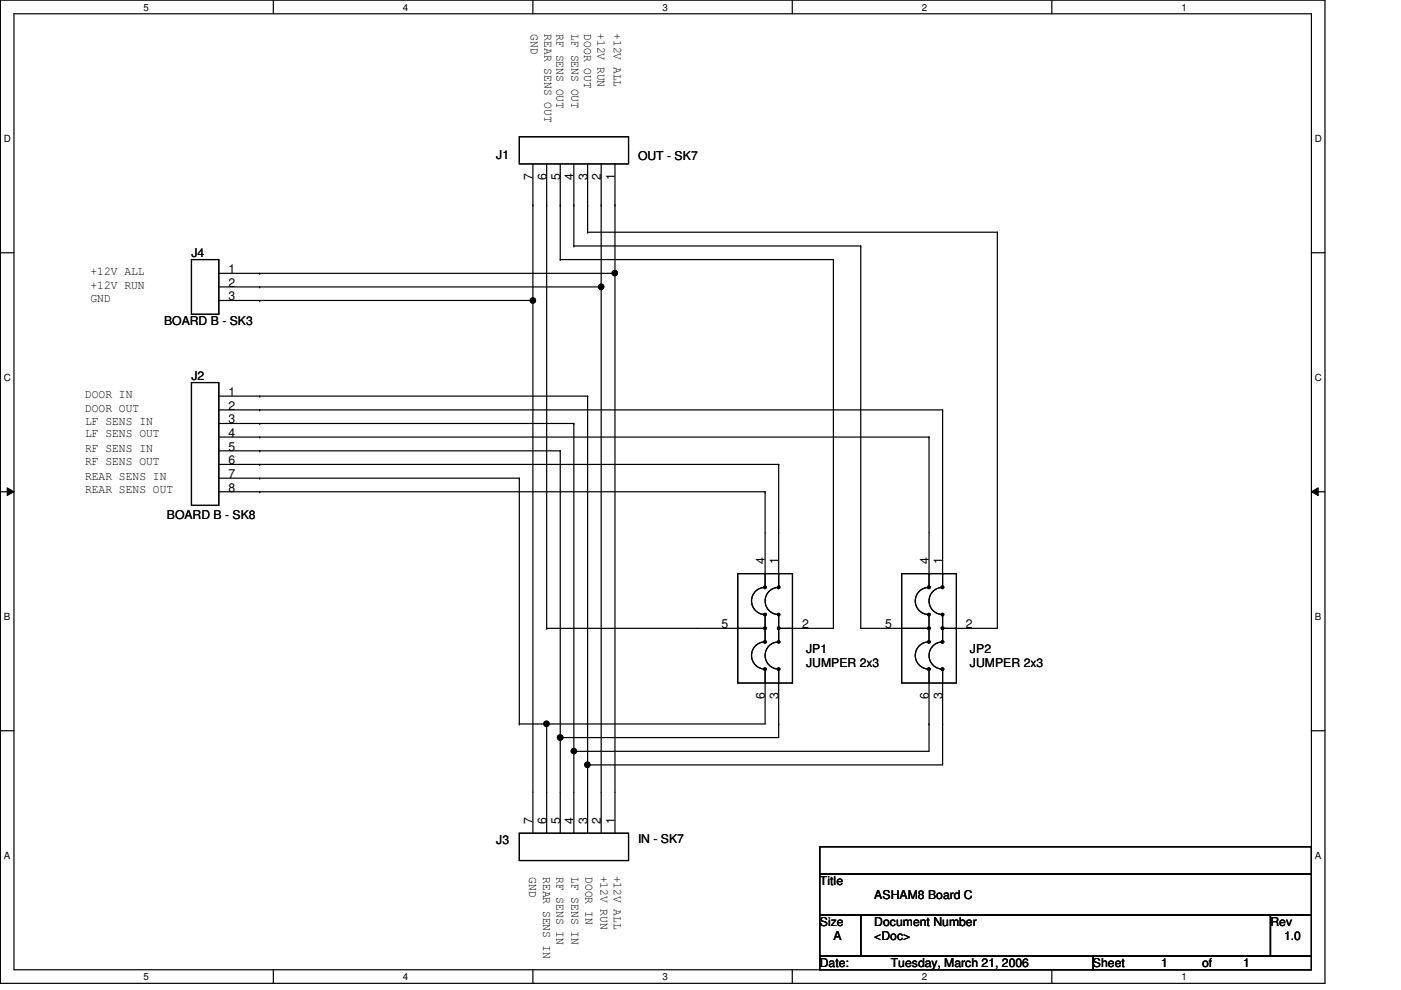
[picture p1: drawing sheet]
<svg xmlns="http://www.w3.org/2000/svg" width="297mm" height="210mm" viewBox="0 0 297 210" stroke-linecap="round" stroke-linejoin="round" font-family="sans-serif">
<path d="M.1 0h280.8v208.5h-280.8zM3 2.9h275v202.7h-275z" fill="none" stroke="#000" stroke-width=".25"/>
<g fill="#fff">
<path d="M30.4 .3h1.2v2.4h-1.2z"/>
<path d="M30.4 205.9h1.2v2.3h-1.2z"/>
</g>
<path d="M58 0v2.9M58 205.6v2.9" fill="none" stroke="#000" stroke-width=".25"/>
<g fill="#fff">
<path d="M85.4 .3h1.2v2.4h-1.2z"/>
<path d="M85.4 205.9h1.2v2.3h-1.2z"/>
</g>
<path d="M113 0v2.9M113 205.6v2.9" fill="none" stroke="#000" stroke-width=".25"/>
<g fill="#fff">
<path d="M140.5 .3h1.1v2.4h-1.1z"/>
<path d="M140.5 205.9h1.1v2.3h-1.1z"/>
</g>
<path d="M168 0v2.9M168 205.6v2.9" fill="none" stroke="#000" stroke-width=".25"/>
<g fill="#fff">
<path d="M195.4 .3h1.2v2.4h-1.2z"/>
<path d="M195.4 205.9h1.2v2.3h-1.2z"/>
</g>
<path d="M223 0v2.9M223 205.6v2.9" fill="none" stroke="#000" stroke-width=".25"/>
<g fill="#fff">
<path d="M250.5 .3h1.1v2.4h-1.1z"/>
<path d="M250.5 205.9h1.1v2.3h-1.1z"/>
<path d="M.8 28.2h1.5v2.4h-1.5z"/>
<path d="M278.8 28.2h1.4v2.4h-1.4z"/>
<path d="M.8 78.9h1.5v2.3h-1.5z"/>
<path d="M278.8 78.9h1.4v2.3h-1.4z"/>
</g>
<path d="M.1 53.6h2.9M278 53.6h2.9" fill="none" stroke="#000" stroke-width=".25"/>
<g fill="#fff">
<path d="M.8 129.6h1.4v2.3h-1.4z"/>
<path d="M278.8 129.6h1.3v2.3h-1.3z"/>
</g>
<path d="M.1 104.3h2.9M278 104.3h2.9" fill="none" stroke="#000" stroke-width=".25"/>
<path d="M1.5 103.4l1.5 .9-1.5 .8zM278 104.3l1.5-.9v1.7z" fill="#000"/>
<path d="M1.5 103.4l1.5 .9-1.5 .8zM278 104.3l1.5-.9v1.7z" fill="none" stroke="#000" stroke-width=".21"/>
<g fill="#fff">
<path d="M.8 180.3h1.4v2.3h-1.4z"/>
<path d="M278.8 180.3h1.3v2.3h-1.3z"/>
</g>
<g fill="none" stroke="#000" stroke-width=".25">
<path d="M110.1 29h23.2v5.8h-23.2zM113 34.8v141.9M115.9 34.8v98.4M118.8 34.8v20.2M121.7 34.8v17.4M124.6 34.8v14.4M127.5 34.8v141.9M130.4 34.8v141.9M40.6 55h5.8v11.6h-5.8zM46.4 58h84M55.1 58h.1M113 43.5h.1"/>
<path d="M115.9 43.5h.1M118.8 43.5h.1M118.8 55h.1M118.8 55h57.9M121.7 43.5h.1M121.7 52.2h.1M121.7 52.2h60.8M124.6 49.2h.1M124.6 43.5h.1M124.6 49.2h86.9M127.5 43.5h.1M130.4 58h.1"/>
<path d="M130.4 43.5h.1M176.7 55h.1M176.7 55v78.2h-11.6M182.5 52.2h.1M182.5 52.2v81h14.5M211.5 49.2h.1M211.5 49.2v84h-11.6M46.4 63.7h66.6M46.4 60.8h81.1M55.1 63.7h.1M55.1 60.8h.1M113 63.7h.1"/>
<path d="M127.5 60.8h.1M40.6 81.1h5.8v26h-5.8zM46.4 86.9h153.5M46.4 92.7h150.6M46.4 98.5h118.7M46.4 84h78.2M46.4 89.8h75.3M46.4 95.6h72.4M55.1 86.9h.1M55.1 92.7h.1M55.1 98.5h.1M55.1 84h.1"/>
<path d="M55.1 89.8h.1M55.1 95.6h.1M118.8 95.6h.1M118.8 95.6v81.1M121.7 89.8h.1M121.7 89.8v86.9M124.6 84h.1M124.6 84v92.7M165.1 98.5h.1M165.1 98.5v26a2.88 2.88 0 0 0-2.9 2.9 2.88 2.88 0 0 0 2.9 2.9M197 92.7h.1M197 92.7v31.8a2.88 2.88 0 0 0-2.9 2.9 2.88 2.88 0 0 0 2.9 2.9"/>
<path d="M199.9 86.9h.1M199.9 86.9v37.6a2.88 2.88 0 0 0-2.9 2.9 2.88 2.88 0 0 0 2.9 2.9M46.4 104.3h115.8M46.4 101.4h63.7M55.1 104.3h.1M55.1 101.4h.1M110.1 101.4h.1M110.1 101.4v52.1M162.2 104.3h.1M162.2 104.3v20.2a2.88 2.88 0 0 0-2.9 2.9 2.88 2.88 0 0 0 2.9 2.9M115.9 133.2h.1M115.9 133.2h46.3"/>
<path d="M156.4 121.6h11.6v23.2h-11.6zM162.2 130.3h.1M162.2 121.6h.1M162.2 130.3v5.8a2.88 2.88 0 0 0-2.9 2.9 2.88 2.88 0 0 0 2.9 2.9M162.2 133.2h.1M165.1 130.3h.1M165.1 121.6h.1M165.1 130.3v5.8a2.88 2.88 0 0 0-2.9 2.9 2.88 2.88 0 0 0 2.9 2.9M168 133.2h.1M191.2 121.6h11.6v23.2h-11.6zM197 130.3h.1M197 121.6h.1"/>
<path d="M197 130.3v5.8a2.88 2.88 0 0 0-2.9 2.9 2.88 2.88 0 0 0 2.9 2.9M197 133.2h.1M199.9 130.3h.1M199.9 121.6h.1M199.9 130.3v5.8a2.88 2.88 0 0 0-2.9 2.9 2.88 2.88 0 0 0 2.9 2.9M202.8 133.2h.1M.1 154.9h2.9M110.1 153.5h.1M115.9 153.5h.1M115.9 153.5v23.2M118.8 156.4h.1M121.7 159.3h.1"/>
<path d="M162.2 141.9h.1M162.2 141.9v11.6h-52.1M165.1 153.5h.1M165.1 141.9h.1M165.1 141.9v14.5h-46.3M197 153.5h.1M197 141.9h.1M197 141.9v17.4h-75.3M199.9 153.5h.1M199.9 141.9h.1M199.9 141.9v20.3h-75.3M278 154.9h2.9"/>
<path d="M110.1 176.7h23.2v5.8h-23.2zM124.6 162.2h.1M173.8 179.5h104.2v5.8h-104.2zM173.8 185.3h104.2v8.7h-104.2zM173.8 194h8.7v8.7h-8.7zM182.5 194h86.9v8.7h-86.9zM269.4 194h8.6v8.7h-8.6zM173.8 202.7h57.9v2.9h-57.9zM231.7 202.7h46.3v2.9h-46.3z"/>
<circle cx="130.3" cy="57.9" r=".56"/>
<circle cx="113" cy="63.7" r=".56"/>
<circle cx="127.4" cy="60.8" r=".56"/>
<circle cx="162.2" cy="124.5" r=".29"/>
<circle cx="162.2" cy="133.2" r=".29"/>
<circle cx="162.2" cy="130.3" r=".27"/>
<circle cx="162.2" cy="136.1" r=".27"/>
<circle cx="165.1" cy="124.5" r=".27"/>
<circle cx="165.1" cy="133.2" r=".27"/>
<circle cx="165.1" cy="136.1" r=".26"/>
<circle cx="165.1" cy="130.3" r=".26"/>
<circle cx="196.9" cy="133.2" r=".29"/>
<circle cx="196.9" cy="124.5" r=".29"/>
<circle cx="197" cy="130.3" r=".27"/>
<circle cx="197" cy="136.1" r=".27"/>
<circle cx="199.8" cy="124.5" r=".29"/>
<circle cx="199.8" cy="133.2" r=".29"/>
<circle cx="199.8" cy="130.3" r=".27"/>
<circle cx="199.8" cy="136.1" r=".27"/>
<circle cx="115.9" cy="153.5" r=".56"/>
<circle cx="118.8" cy="156.4" r=".56"/>
<circle cx="121.7" cy="159.3" r=".56"/>
<circle cx="162.2" cy="141.9" r=".29"/>
<circle cx="165.1" cy="141.9" r=".27"/>
<circle cx="196.9" cy="141.9" r=".29"/>
<circle cx="199.8" cy="141.9" r=".29"/>
<circle cx="124.5" cy="162.2" r=".56"/>
</g>
<g fill="#000">
<circle cx="130.3" cy="57.9" r=".56"/>
<circle cx="113" cy="63.7" r=".56"/>
<circle cx="127.4" cy="60.8" r=".56"/>
<circle cx="162.2" cy="124.5" r=".29"/>
<circle cx="162.2" cy="133.2" r=".29"/>
<circle cx="162.2" cy="130.3" r=".27"/>
<circle cx="162.2" cy="136.1" r=".27"/>
<circle cx="165.1" cy="124.5" r=".27"/>
<circle cx="165.1" cy="133.2" r=".27"/>
<circle cx="165.1" cy="136.1" r=".26"/>
<circle cx="165.1" cy="130.3" r=".26"/>
<circle cx="196.9" cy="133.2" r=".29"/>
<circle cx="196.9" cy="124.5" r=".29"/>
<circle cx="197" cy="130.3" r=".27"/>
<circle cx="197" cy="136.1" r=".27"/>
<circle cx="199.8" cy="124.5" r=".29"/>
<circle cx="199.8" cy="133.2" r=".29"/>
<circle cx="199.8" cy="130.3" r=".27"/>
<circle cx="199.8" cy="136.1" r=".27"/>
<circle cx="115.9" cy="153.5" r=".56"/>
<circle cx="118.8" cy="156.4" r=".56"/>
<circle cx="121.7" cy="159.3" r=".56"/>
<circle cx="162.2" cy="141.9" r=".29"/>
<circle cx="165.1" cy="141.9" r=".27"/>
<circle cx="196.9" cy="141.9" r=".29"/>
<circle cx="199.8" cy="141.9" r=".29"/>
<circle cx="124.5" cy="162.2" r=".56"/>
</g>
<g font-size="2.6">
<text x="112.5" y="7.3" transform="rotate(90 112.5 7.3)">GND</text>
<text x="115.4" y="7.3" transform="rotate(90 115.4 7.3)">REAR SENS OUT</text>
<text x="118" y="7.3" transform="rotate(90 118 7.3)">RF SENS OUT</text>
<text x="121.2" y="7.3" transform="rotate(90 121.2 7.3)">LF SENS OUT</text>
<text x="123.8" y="7.3" transform="rotate(90 123.8 7.3)">DOOR OUT</text>
<text x="126.7" y="7" transform="rotate(90 126.7 7)">+12V RUN</text>
<text x="130.2" y="7" transform="rotate(90 130.2 7)">+12V ALL</text>
<text x="105.2" y="33.6">J1</text>
<text x="135.3" y="33.9">OUT - SK7</text>
<text x="112.9" y="38.2" transform="rotate(-90 112.9 38.2)">7</text>
<text x="115.9" y="38.2" transform="rotate(-90 115.9 38.2)">6</text>
<text x="118.7" y="38.2" transform="rotate(-90 118.7 38.2)">5</text>
<text x="121.6" y="38.2" transform="rotate(-90 121.6 38.2)">4</text>
<text x="124.5" y="38.2" transform="rotate(-90 124.5 38.2)">3</text>
<text x="127.4" y="38.2" transform="rotate(-90 127.4 38.2)">2</text>
<text x="130.3" y="38.2" transform="rotate(-90 130.3 38.2)">1</text>
<text x="19.2" y="58.3">+12V ALL</text>
<text x="40.6" y="54.5">J4</text>
<text x="48.4" y="57.9">1</text>
<text x="19.2" y="61.2">+12V RUN</text>
<text x="19.2" y="64.1">GND</text>
<text x="48.4" y="60.8">2</text>
<text x="48.4" y="63.7">3</text>
<text x="34.8" y="69">BOARD B - SK3</text>
<text x="40.6" y="80.5">J2</text>
<text x="48.4" y="83.9">1</text>
<text x="18" y="87.2">DOOR OUT</text>
<text x="18" y="84.3">DOOR IN</text>
<text x="48.4" y="86.9">2</text>
<text x="48.4" y="89.7">3</text>
<text x="18" y="92.8">LF SENS OUT</text>
<text x="18" y="95.9">RF SENS IN</text>
<text x="18" y="90.1">LF SENS IN</text>
<text x="48.4" y="92.6">4</text>
<text x="48.4" y="95.5">5</text>
<text x="18" y="98.5">RF SENS OUT</text>
<text x="18" y="101.7">REAR SENS IN</text>
<text x="48.4" y="98.4">6</text>
<text x="48.4" y="101.3">7</text>
<text x="18" y="104.6">REAR SENS OUT</text>
<text x="48.4" y="104.2">8</text>
<text x="35.4" y="110.1">BOARD B - SK8</text>
<text x="162.2" y="119.6" transform="rotate(-90 162.2 119.6)">4</text>
<text x="165.1" y="119.6" transform="rotate(-90 165.1 119.6)">1</text>
<text x="196.9" y="119.6" transform="rotate(-90 196.9 119.6)">4</text>
<text x="199.8" y="119.6" transform="rotate(-90 199.8 119.6)">1</text>
<text x="152.9" y="133.2">5</text>
<text x="170" y="133.2">2</text>
<text x="187.7" y="133.2">5</text>
<text x="204.8" y="133.2">2</text>
<text x="170.9" y="141.4">JUMPER 2x3</text>
<text x="170.9" y="138.4">JP1</text>
<text x="205.7" y="138.4">JP2</text>
<text x="205.7" y="141.4">JUMPER 2x3</text>
<text x="162.2" y="148.3" transform="rotate(-90 162.2 148.3)">6</text>
<text x="165.1" y="148.3" transform="rotate(-90 165.1 148.3)">3</text>
<text x="196.9" y="148.3" transform="rotate(-90 196.9 148.3)">6</text>
<text x="199.8" y="148.3" transform="rotate(-90 199.8 148.3)">3</text>
<text x="105.2" y="179">J3</text>
<text x="112.9" y="174.6" transform="rotate(-90 112.9 174.6)">7</text>
<text x="115.9" y="174.6" transform="rotate(-90 115.9 174.6)">6</text>
<text x="118.7" y="174.6" transform="rotate(-90 118.7 174.6)">5</text>
<text x="121.6" y="174.6" transform="rotate(-90 121.6 174.6)">4</text>
<text x="124.5" y="174.6" transform="rotate(-90 124.5 174.6)">3</text>
<text x="127.4" y="174.6" transform="rotate(-90 127.4 174.6)">2</text>
<text x="130.3" y="174.6" transform="rotate(-90 130.3 174.6)">1</text>
<text x="135.3" y="178.7">IN - SK7</text>
<text x="112.2" y="185.9" transform="rotate(90 112.2 185.9)">GND</text>
<text x="115.1" y="185.9" transform="rotate(90 115.1 185.9)">REAR SENS IN</text>
<text x="118" y="185.9" transform="rotate(90 118 185.9)">RF SENS IN</text>
<text x="121.2" y="185.9" transform="rotate(90 121.2 185.9)">LF SENS IN</text>
<text x="124.1" y="185.9" transform="rotate(90 124.1 185.9)">DOOR IN</text>
<text x="127.3" y="185.6" transform="rotate(90 127.3 185.6)">+12V RUN</text>
<text x="130.2" y="185.6" transform="rotate(90 130.2 185.6)">+12V ALL</text>
<text x="173.8" y="187.7">Title</text>
<text x="185.4" y="190.6">ASHAM8 Board C</text>
<text x="173.8" y="196.3">Size</text>
<text x="185.4" y="196.3">Document Number</text>
<text x="269.4" y="196.3">Rev</text>
<text x="176.7" y="199.3">A</text>
<text x="185.4" y="199.3">&lt;Doc&gt;</text>
<text x="272.2" y="199.3">1.0</text>
<text x="173.8" y="205.1">Date:</text>
<text x="188.8" y="205.1">Tuesday, March 21, 2006</text>
<text x="231.7" y="205.1">Sheet</text>
<text x="246.2" y="205.1">1</text>
<text x="254.9" y="205.1">of</text>
<text x="263.6" y="205.1">1</text>
</g>
<g font-size="2.1">
<text x="30.4" y="2.2">5</text>
<text x="85.4" y="2.2">4</text>
<text x="140.5" y="2.2">3</text>
<text x="195.4" y="2.2">2</text>
<text x="250.5" y="2.2">1</text>
<text x=".8" y="30.1">D</text>
<text x="278.8" y="30.1">D</text>
<text x=".8" y="80.8">C</text>
<text x="278.8" y="80.8">C</text>
<text x=".8" y="131.5">B</text>
<text x="278.8" y="131.5">B</text>
<text x=".8" y="182.2">A</text>
<text x="278.8" y="182.2">A</text>
<text x="30.4" y="207.8">5</text>
<text x="85.4" y="207.8">4</text>
<text x="140.5" y="207.8">3</text>
<text x="195.4" y="207.8">2</text>
<text x="250.5" y="207.8">1</text>
</g>
</svg>
